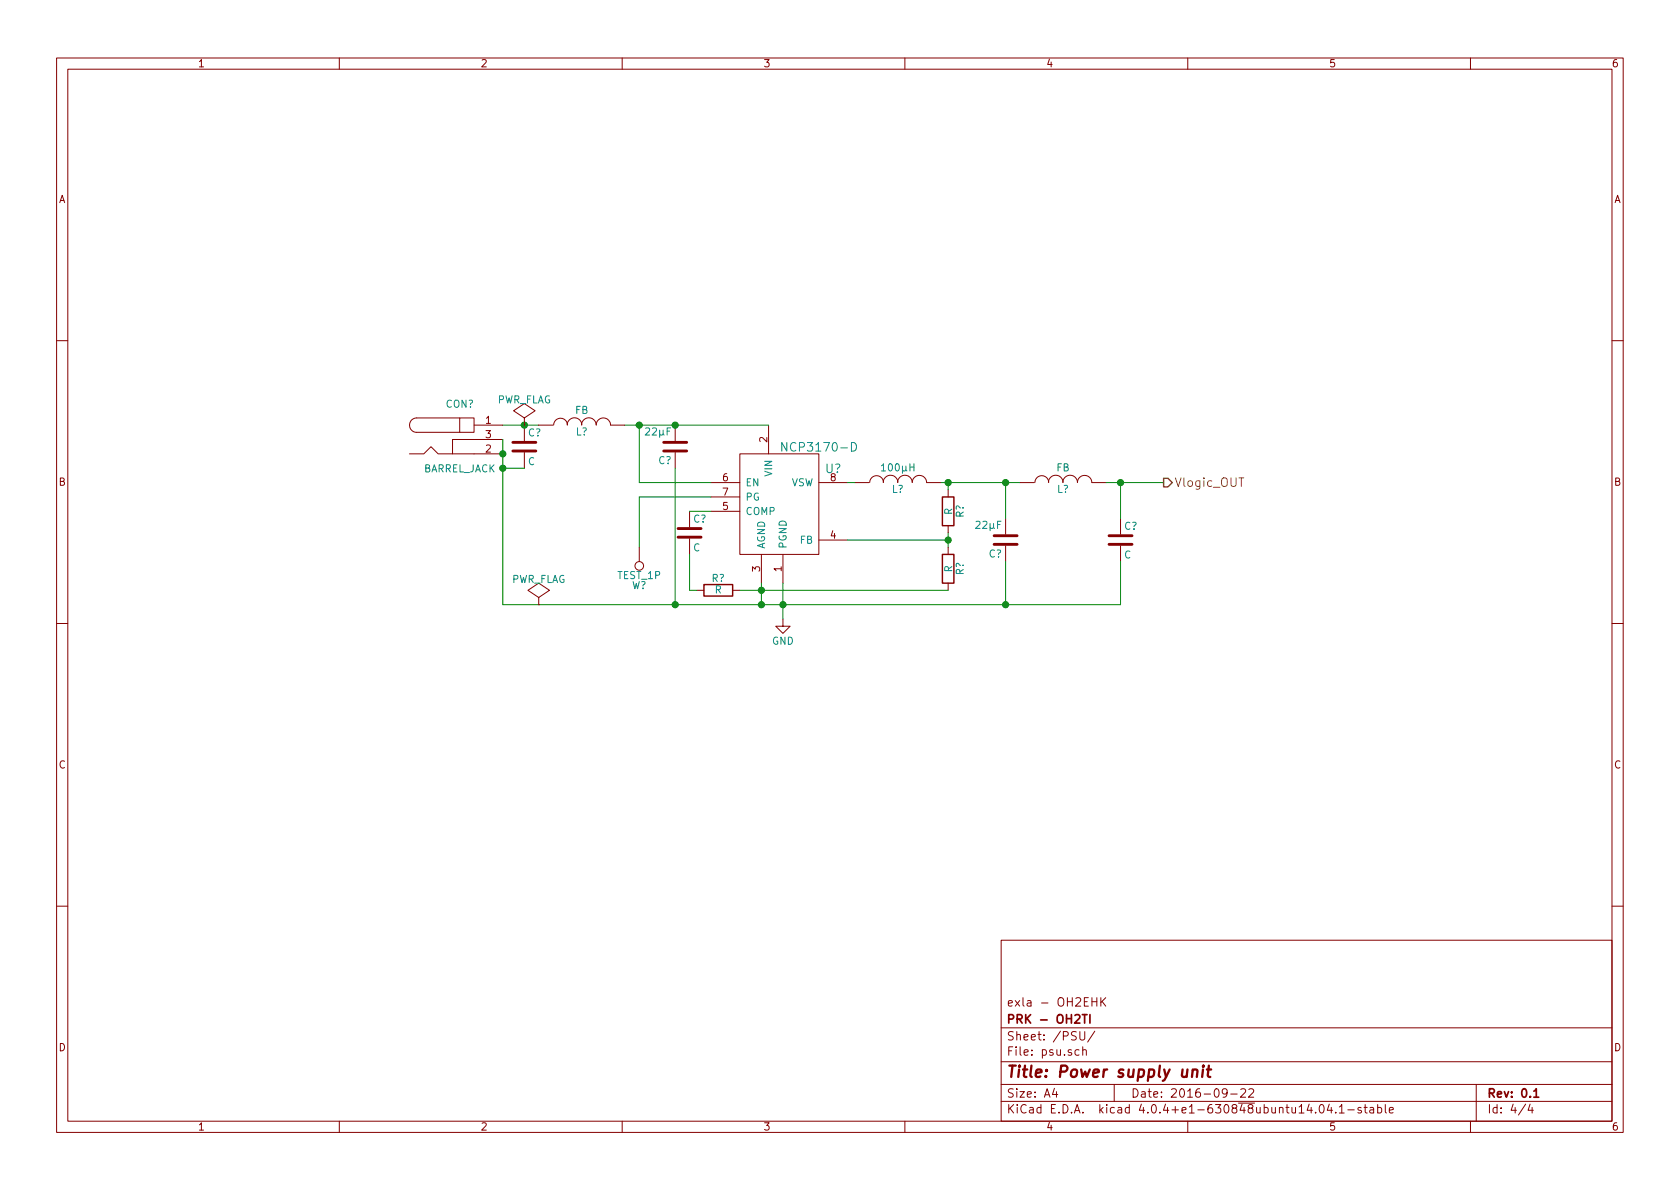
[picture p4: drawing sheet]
<svg xmlns="http://www.w3.org/2000/svg" width="297mm" height="210mm" viewBox="0 0 297 210" stroke-linecap="round" stroke-linejoin="round" font-family="sans-serif">
<g fill="none" stroke="#840000" stroke-width=".18">
<path d="M10 10.3h277v189.9h-277zM12 12.2h273v186.1h-273zM60 10.3v1.9M110 10.3v1.9M160 10.3v1.9M210 10.3v1.9M260 10.3v1.9M10 60.2h2M81.3 73.9h2.5v2.5h-2.5zM81.3 73.9h-7.6a1.27 1.27 0 0 0-1.3 1.3 1.27 1.27 0 0 0 1.3 1.2h7.6M83.8 75.2h5.1M88.9 77.7h-8.9v2.6"/>
<path d="M92.7 75.2h.1M92.7 73.9l1.9-1.3-1.9-1.2-1.9 1.2 1.9 1.3v1.3M92.7 75.2v2.8M95.2 75.2h2.6M97.9 75.2a1.22 1.22 0 0 1 1.2-1.2 1.22 1.22 0 0 1 1.2 1.2M100.3 75.2a1.3 1.3 0 0 1 1.3-1.3 1.3 1.3 0 0 1 1.3 1.3M102.8 75.2a1.3 1.3 0 0 1 1.3-1.3 1.3 1.3 0 0 1 1.3 1.3 1.27 1.27 0 0 1 1.3-1.3 1.27 1.27 0 0 1 1.2 1.3M107.9 75.2h2.6M119.4 75.2v2.8M135.9 75.2v5.1M285 60.2h2M72.4 80.3h2.5l1.3-1.3 1.3 1.3h11.4"/>
<path d="M92.7 80v2.8M113 96.8v2.5M119.4 80v2.8M121.9 90.4v2.8M121.9 95.2v2.8M125.7 90.4h5.1M125.7 85.3h5.1M125.7 87.9h5.1M130.8 80.3h14v17.7h-14zM134.6 98v5.1M138.4 98v5.1M144.8 95.5h5.1"/>
<path d="M144.8 85.3h5.1M151.1 85.3h2.6M153.8 85.3a1.22 1.22 0 0 1 1.2-1.2 1.22 1.22 0 0 1 1.2 1.2M156.2 85.3a1.3 1.3 0 0 1 1.3-1.3 1.3 1.3 0 0 1 1.2 1.3M158.7 85.3a1.3 1.3 0 0 1 1.3-1.3 1.3 1.3 0 0 1 1.3 1.3 1.27 1.27 0 0 1 1.3-1.2 1.27 1.27 0 0 1 1.2 1.2M163.8 85.3h2.6M167.6 86.6v1.3M167.6 93v1.2M167.6 96.8v1.2M177.8 91.7v2.8M177.8 96.5v2.8M180.3 85.3h2.6"/>
<path d="M183 85.3a1.22 1.22 0 0 1 1.2-1.2 1.22 1.22 0 0 1 1.2 1.2M185.4 85.3a1.3 1.3 0 0 1 1.3-1.3 1.3 1.3 0 0 1 1.3 1.3M187.9 85.3a1.3 1.3 0 0 1 1.3-1.3 1.3 1.3 0 0 1 1.3 1.3 1.27 1.27 0 0 1 1.3-1.2 1.27 1.27 0 0 1 1.2 1.2M193 85.3h2.6M198.1 91.7v2.8M198.1 96.5v2.8M10 110.3h2M95.2 106.9h.1M95.2 105.7l2-1.3-2-1.3-1.9 1.3 1.9 1.3v1.2M123.2 104.4h1.3M129.5 104.4h1.3M138.4 109.5v1.2h1.3l-1.3 1.3-1.2-1.3h1.2"/>
<path d="M167.6 103.1v1.3M285 110.3h2M10 160.2h2M177 166.3h108v32h-108zM193.1 176.4v1.5M193.1 177.1h.8M193.9 176.4v1.5M194.6 176.4v1.5M194.8 177.1l.7 .8M195.5 176.4l-.9 .9M285 160.2h2M60 198.3v1.9"/>
<path d="M110 198.3v1.9M160 198.3v1.9M177 194.8h108M177 191.8h108M177 187.8h108M177 181.8h108M186.4 192.5l-.3 1h.9M186.8 193v1M190.8 185.7l-.5-.1-.2 .3v.6l.2 .1 .5-.1M190.9 182.4v1.2l.3 .3h.3l.3-.3v-1.2M191.4 185.7l.2-.1 .4 .1 .1 .9M191.4 185.1v1.5"/>
<path d="M193.6 182.3l-1.3 2M197 191.8v3M210 198.3v1.9M217 193.2l-.3 .3h-.3l-.3-.3v-.4l.2-.2 .4-.1 .2 .2a1.19 1.19 0 0 1-.2 1.2l-.4 .1M217.6 193.5h1.1M219.4 192.7l.2-.2h.4l.2 .5-.9 1h.9M220.8 192.7l.2-.2h.4l.3 .5-1 1h1M233.4 195.5l.2-.2a.81 .81 0 0 1 .6 .6 .81 .81 0 0 1-.3 .8l-.1 .1a.79 .79 0 0 1-.4-1.3zM235 195.2l-.3 1.1h.9M235.4 195.8v1M236.2 196.7v.1M236.8 195.8l.4-.5v1.5"/>
<path d="M236.8 196.8h.9M238.3 196.3h1.1M240.7 195.9a.37 .37 0 0 0-.6 .1l.1 .3 .5 .1v.1l-.2 .3-.4-.1M241.2 195.8h.5M241.4 195.3v1.3l.3 .2M242.2 195.9h.6l.1 .9M242.9 196.2l-.5 .1-.2 .2 .2 .3 .5-.1M243.6 195.9l.4-.1 .3 .3-.1 .6h-.6M243.6 195.3v1.5M244.9 195.3v1.3l.2 .2M245.6 196.3l.8-.1-.1-.3-.4-.1-.3 .2 .1 .7h.6M260 198.3v1.9"/>
<path d="M261 191.8v6.5M269.7 195.2l-1.2 2M270.5 195.2l-.3 1.1h.9M270.9 195.8v1"/>
<circle cx="113" cy="100.1" r=".76"/>
</g>
<path d="M191.4 179.4h.8M191.8 179.4v1.5M192.7 179.4v1.5M271.2 193l.4-.5v1.5M271.2 194h.9" fill="none" stroke="#840000" stroke-width=".3"/>
<path d="M210.9 189.3a.52 .52 0 0 1 .8 .1l-.1 1M210.9 189.1l-.2 1.3M212.7 189.1l-.2 1.3M212.8 188.4v.2l.1-.1-.1-.1v.2M213.4 189.1h.7M213.7 188.4l-.2 1.8 .1 .1 .4 .1" fill="none" stroke="#840000" stroke-width=".41"/>
<path d="M139.1 78.3v1.5l-.9-1.5v1.5M150.5 78.3a.77 .77 0 0 1 .9 .7 .77 .77 0 0 1-.9 .8z" fill="none" stroke="#008484" stroke-width=".18"/>
<path d="M90.7 78.2h4M90.7 79.8h4M117.3 78.2h4.1M117.3 79.8h4.1M119.9 95h4.1M119.9 93.5h4.1M175.8 94.7h4M175.8 96.3h4M196.1 94.7h4.1M196.1 96.3h4.1" fill="none" stroke="#840000" stroke-width=".51"/>
<path d="M166.6 87.9h2.1v5.1h-2.1zM166.6 98h2.1v5.1h-2.1zM124.5 103.4h5v2h-5z" fill="none" stroke="#840000" stroke-width=".25"/>
<g fill="none" stroke="#008400" stroke-width=".18">
<path d="M88.9 77.7v29.2h109.2v-7.6M88.9 75.2h6.3M110.5 75.2h25.4M113 75.2v10.1h12.7M88.9 82.8h3.8M119.4 82.8v24.1M121.9 98v6.4h1.3M121.9 90.4h3.8M125.7 87.9h-12.7v8.9M149.9 85.3h1.2M149.9 95.5h17.7M166.4 85.3h13.9"/>
<path d="M167.6 85.3v1.3M167.6 94.2v2.6M177.8 85.3v6.4M177.8 99.3v7.6M195.6 85.3h10.1M198.1 85.3v6.4M130.8 104.4h36.8M134.6 103.1v3.8M138.4 103.1v6.4"/>
</g>
<g fill="#008400" stroke="#008400" stroke-width=".25">
<circle cx="167.6" cy="95.5" r=".51"/>
<circle cx="167.6" cy="85.3" r=".51"/>
<circle cx="119.4" cy="75.2" r=".51"/>
<circle cx="134.6" cy="104.4" r=".51"/>
<circle cx="138.4" cy="106.9" r=".51"/>
<circle cx="113" cy="75.2" r=".51"/>
<circle cx="134.6" cy="106.9" r=".51"/>
<circle cx="88.9" cy="80.3" r=".51"/>
<circle cx="177.8" cy="85.3" r=".51"/>
<circle cx="88.9" cy="82.8" r=".51"/>
<circle cx="92.7" cy="75.2" r=".51"/>
<circle cx="119.4" cy="106.9" r=".51"/>
<circle cx="198.1" cy="85.3" r=".51"/>
<circle cx="177.8" cy="106.9" r=".51"/>
</g>
<path d="M219 84.5h.9" fill="none" stroke="#848400" stroke-width=".18"/>
<path d="M205.7 84.6h.8l.8 .7-.8 .8h-.8z" fill="none" stroke="#848400" stroke-width=".25"/>
<text font-size="2.8" fill="#840000" x="178" y="190.5">Title: Power supply unit</text>
<g font-size="2.1" fill="#008484">
<text x="139.1" y="79.9">NCP3170-D</text>
<text x="145.9" y="83.7">U?</text>
</g>
<text font-size="2.1" fill="#848400" x="207.7" y="86.1">Vlogic_OUT</text>
<g font-size="2.1" fill="#840000">
<text x="178" y="178">exla - OH2EHK</text>
<text x="178" y="184">Sheet: /PSU/</text>
<text x="178" y="181">PRK - OH2TI</text>
<text x="178" y="186.7">File: psu.sch</text>
<text x="178" y="196.9">KiCad E.D.A. kicad 4.0.4+e1-630848ubuntu14.04.1-stable</text>
<text x="178" y="194.1">Size: A4</text>
<text x="200" y="194.1">Date: 2016-09-22</text>
<text x="263" y="194.1">Rev: 0.1</text>
<text x="263" y="196.9">Id: 4/4</text>
</g>
<g font-size="1.8" fill="#840000">
<text x="35" y="11.9">1</text>
<text x="85" y="11.9">2</text>
<text x="135" y="11.9">3</text>
<text x="185" y="11.9">4</text>
<text x="235" y="11.9">5</text>
<text x="285" y="11.9">6</text>
<text x="10.4" y="35.9">A</text>
<text x="285.4" y="35.9">A</text>
<text x="85.9" y="74.9">1</text>
<text x="85.9" y="77.5">3</text>
<text x="85.9" y="80">2</text>
<text x="135.6" y="78.2" transform="rotate(-90 135.6 78.2)">2</text>
<text x="10.4" y="85.9">B</text>
<text x="127.8" y="85.1">6</text>
<text x="127.8" y="87.6">7</text>
<text x="285.4" y="85.9">B</text>
<text x="127.8" y="90.2">5</text>
<text x="146.8" y="95.2">4</text>
<text x="134.4" y="101.1" transform="rotate(-90 134.4 101.1)">3</text>
<text x="138.2" y="101.1" transform="rotate(-90 138.2 101.1)">1</text>
<text x="10.4" y="135.9">C</text>
<text x="285.4" y="135.9">C</text>
<text x="10.4" y="185.9">D</text>
<text x="285.4" y="185.9">D</text>
<text x="35" y="199.9">1</text>
<text x="85" y="199.9">2</text>
<text x="135" y="199.9">3</text>
<text x="185" y="199.9">4</text>
<text x="235" y="199.9">5</text>
<text x="285" y="199.9">6</text>
</g>
<g font-size="1.8" fill="#008484">
<text x="87.8" y="71.3">PWR_FLAG</text>
<text x="78.8" y="72.1">CON?</text>
<text x="93.3" y="77.2">C?</text>
<text x="101.7" y="73.2">FB</text>
<text x="101.8" y="77">L?</text>
<text x="114.2" y="77">22µF</text>
<text x="74.7" y="83.5">BARREL_JACK</text>
<text x="93.3" y="82.2">C</text>
<text x="116.4" y="82.1">C?</text>
<text x="156.1" y="83.3">100µH</text>
<text x="186.8" y="83.3">FB</text>
<text x="131.8" y="86">EN</text>
<text x="131.8" y="88.5">PG</text>
<text x="136.5" y="84.2" transform="rotate(-90 136.5 84.2)">VIN</text>
<text x="139.7" y="86">VSW</text>
<text x="146.8" y="85.1">8</text>
<text x="157.7" y="87.1">L?</text>
<text x="186.9" y="87.1">L?</text>
<text x="122.6" y="92.4">C?</text>
<text x="131.8" y="91.1">COMP</text>
<text x="168.4" y="91.1" transform="rotate(-90 168.4 91.1)">R</text>
<text x="170.4" y="91.6" transform="rotate(-90 170.4 91.6)">R?</text>
<text x="172.7" y="93.5">22µF</text>
<text x="198.8" y="93.7">C?</text>
<text x="122.6" y="97.5">C</text>
<text x="135.3" y="97" transform="rotate(-90 135.3 97)">AGND</text>
<text x="139.1" y="97" transform="rotate(-90 139.1 97)">PGND</text>
<text x="141.4" y="96.1">FB</text>
<text x="168.4" y="101.2" transform="rotate(-90 168.4 101.2)">R</text>
<text x="170.4" y="101.7" transform="rotate(-90 170.4 101.7)">R?</text>
<text x="174.8" y="98.6">C?</text>
<text x="198.8" y="98.7">C</text>
<text x="90.3" y="103.1">PWR_FLAG</text>
<text x="109.2" y="102.4">TEST_1P</text>
<text x="111.7" y="104.2">W?</text>
<text x="125.8" y="102.9">R?</text>
<text x="126.4" y="104.9">R</text>
<text x="136.5" y="114">GND</text>
</g>
</svg>
